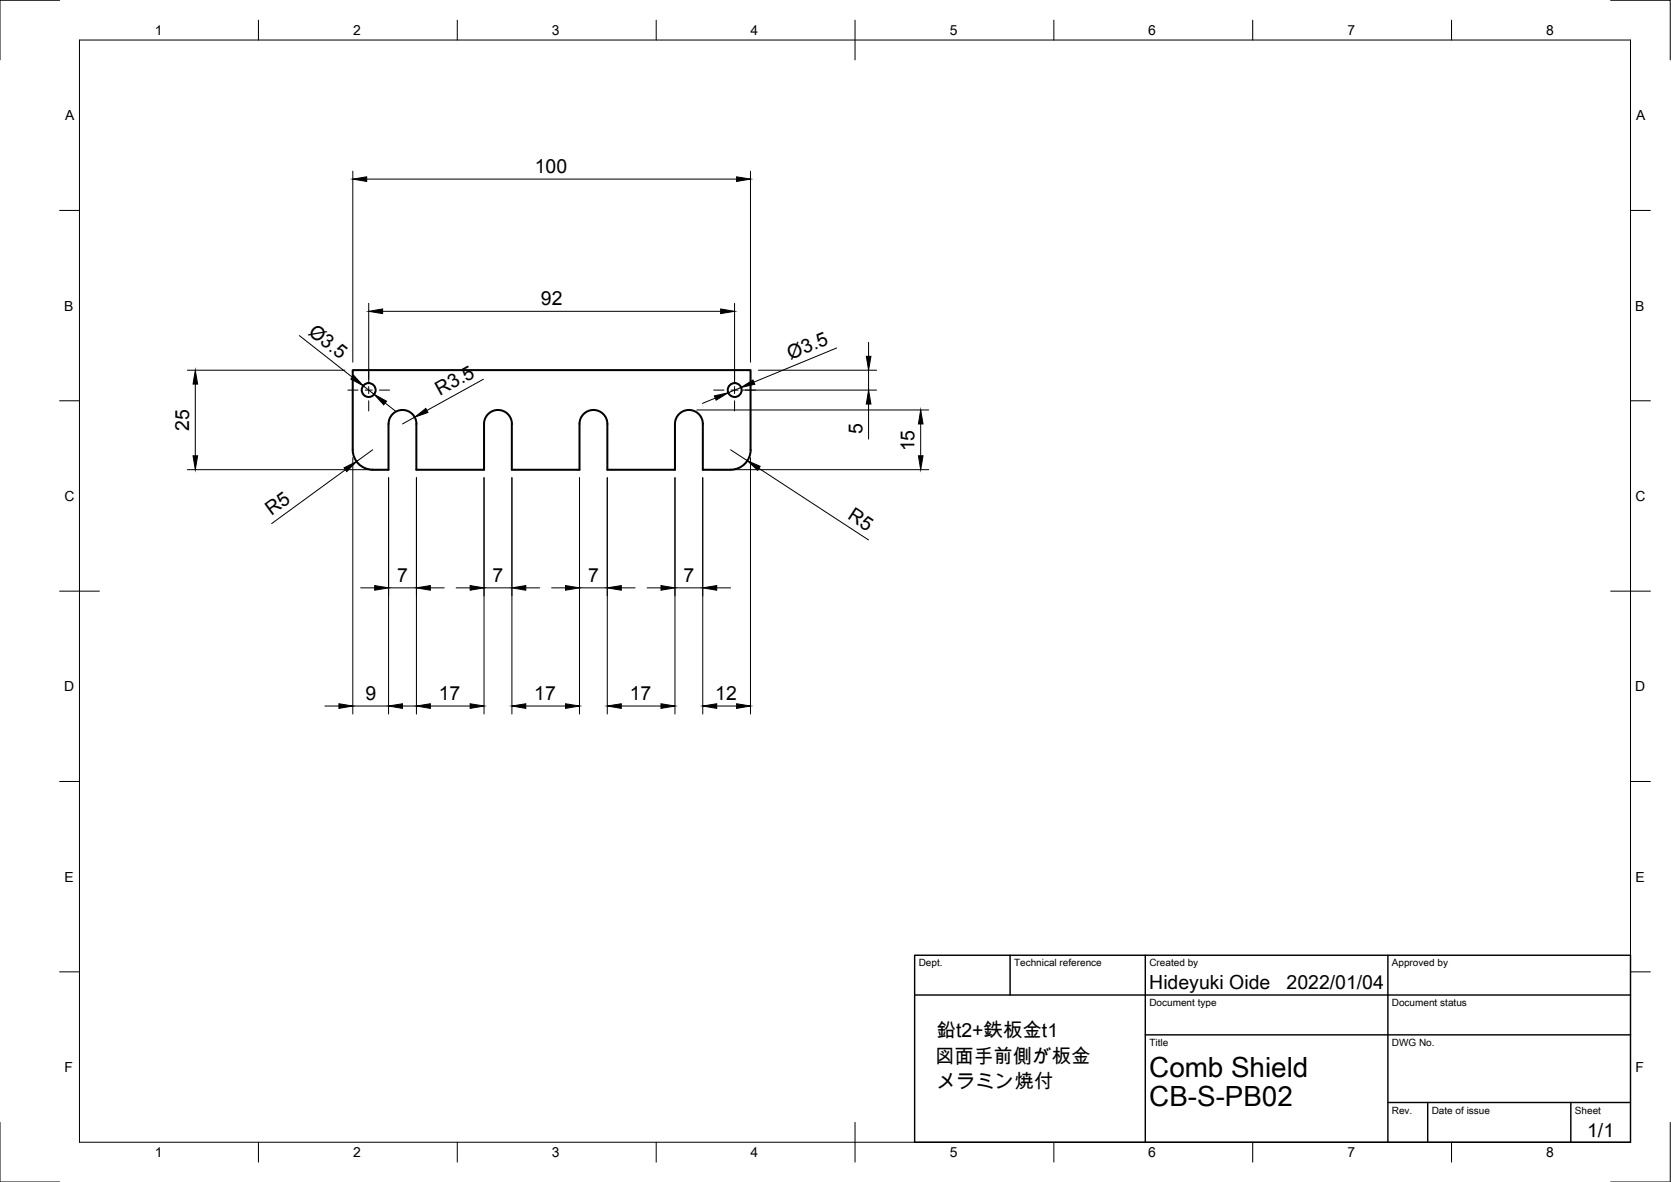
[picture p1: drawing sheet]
<svg xmlns="http://www.w3.org/2000/svg" width="420mm" height="297mm" viewBox="0 0 420 297" stroke-linecap="round" stroke-linejoin="round" font-family="sans-serif">
<g fill="none" stroke="#000" stroke-width=".51">
<path d="M104.7 106.5a3.5 3.5 0 0 0-3.5-3.5 3.5 3.5 0 0 0-3.5 3.5v11.6h-4M128.7 106.5v11.6h17v-11.6a3.5 3.5 0 0 1 3.5-3.5 3.5 3.5 0 0 1 3.5 3.5v11.6h17v-11.6a3.5 3.5 0 0 1 3.5-3.5 3.5 3.5 0 0 1 3.5 3.5v11.6h7a5 5 0 0 0 5-5.1M128.7 106.5a3.5 3.5 0 0 0-3.5-3.5 3.5 3.5 0 0 0-3.5 3.5v11.6h-17v-11.6M188.7 113v-20h-100v20a5 5 0 0 0 5 5"/>
<circle cx="92.7" cy="98" r="1.75"/>
<circle cx="184.7" cy="98" r="1.75"/>
</g>
<!-- layer: Border -->
<g fill="none" stroke="#000" stroke-width=".25">
<path d="M15 .1h-15v15M20 10.1h390v276.9h-390zM65 5.1v5M115 5.1v5M165 5.1v5M215 5.1v10M265 5.1v5M315 5.1v5M365 5.1v5M405 .1h15v15M15 52.9h5M410 52.9h5"/>
<path d="M15 100.7h5M410 100.7h5M15 148.6h10M405 148.6h10M15 196.4h5M410 196.4h5M15 244.2h5M410 244.2h5M0 282.1v14.9h15M65 287v5M115 287v5M165 287v5"/>
<path d="M215 282.1v9.9M265 287v5M315 287v5M365 287v5M420 282.1v14.9h-15"/>
</g>
<!-- layer: TitleBlock -->
<path d="M230 250h180M230 240.1h180v46.9h-180zM254 240.1v9.9M288 240.1v46.9M349 240.1v46.9M288 260.1h122M349 277.1h61M359 277.1v9.9M395 277.1v9.9" fill="none" stroke="#000" stroke-width=".36"/>
<!-- layer: Dimensions -->
<g fill="none" stroke="#000" stroke-width=".25">
<path d="M88.7 43v48M92.2 45h93M188.7 43v48M92.7 76.2v19.8M96.2 78.2h85M184.7 76.2v19.8M47.1 93h39.6M49.1 96.5v18M75.3 84.3l13.3 10.5M91.3 97l2.8 2.1M121.6 95.3l-14.3 7.9M186.3 97.4l-3.2 1.3"/>
<path d="M186.7 98h33.7M190.7 93h29.7M210.4 87.4l-20.9 8.6M218.4 86v3.5M218.4 93v5M47.1 118h48.6M86.8 118.1l-18.5 13.5M88.7 115v64.4M93.7 113l-4 3M96.8 101.3l2.8 2.1M104.3 104.8l-3.1 1.7M175.2 103h58.3"/>
<path d="M178.7 118h54.8M179.9 100l-3.3 1.4M183.7 113l4.2 2.8M188.7 115v64.4M190.8 117.7l27.6 18M218.4 101.5v8.8M231.5 106.5v8M97.7 120v59.4M104.7 120v59.4M121.7 120v59.4M128.7 120v59.4M145.7 120v59.4"/>
<path d="M152.7 120v59.4M169.7 120v59.4M176.7 120v59.4M90.7 147.7h3.5M97.7 147.7h7M108.2 147.7h3.5M114.7 147.7h3.5M121.7 147.7h7M132.2 147.7h3.5M138.7 147.7h3.5M145.7 147.7h7M156.2 147.7h3.5"/>
<path d="M162.7 147.7h3.5M169.7 147.7h7M180.2 147.7h3.5M81.7 177.4h3.5M88.7 177.4h9M101.2 177.4h3.5M108.2 177.4h10M132.2 177.4h10M156.2 177.4h10M180.2 177.4h5"/>
</g>
<g fill="#000" stroke="#000" stroke-width=".25">
<path d="M88.7 45l3.5-.6v1.2zM185.2 44.4l3.5 .6-3.5 .6zM92.7 78.2l3.5-.6v1.2zM181.2 77.6l3.5 .6-3.5 .6zM49.1 93l.6 3.5h-1.2zM88.9 94.3l2.4 2.7-3.1-1.7zM179.6 99.5l3.5-.8-3 1.9zM186.3 97.4l3-1.9 .5 1.1zM217.8 89.5h1.2l-.6 3.5zM48.5 114.5h1.2l-.6 3.5zM86.5 117.6l3.2-1.6-2.5 2.5zM94.1 99.1l3.1 1.7-.7 .9z"/>
<path d="M104.3 104.8l2.8-2.2 .5 1.1zM187.9 115.8l3.2 1.4-.6 1zM218.4 98l.6 3.5h-1.2zM231.5 103l.6 3.5h-1.2zM230.9 114.5h1.2l-.6 3.5zM94.2 147.2l3.5 .5-3.5 .6zM104.7 147.7l3.5-.5v1.1zM118.2 147.2l3.5 .5-3.5 .6zM128.7 147.7l3.5-.5v1.1zM142.2 147.2l3.5 .5-3.5 .6zM152.7 147.7l3.5-.5v1.1zM166.2 147.2l3.5 .5-3.5 .6z"/>
<path d="M176.7 147.7l3.5-.5v1.1zM85.2 176.9l3.5 .5-3.5 .6zM97.7 177.4l3.5-.5v1.1zM104.7 177.4l3.5-.5v1.1zM118.2 176.9l3.5 .5-3.5 .6zM128.7 177.4l3.5-.5v1.1zM142.2 176.9l3.5 .5-3.5 .6zM152.7 177.4l3.5-.5v1.1zM166.2 176.9l3.5 .5-3.5 .6zM176.7 177.4l3.5-.5v1.1zM185.2 176.9l3.5 .5-3.5 .6z"/>
</g>
<!-- layer: Center Lines -->
<path d="M87.5 98h2.5M91.8 98h1.8M92.7 92.8v2.6M92.7 97.1v1.8M95.4 98h2.6M179.5 98h2.5M183.8 98h1.8M184.7 92.8v2.6M184.7 97.1v1.8M187.4 98h2.5M92.7 100.7v2.6M184.7 100.7v2.6" fill="none" stroke="#000" stroke-width=".25"/>
<g font-size="7">
<text x="289" y="270.6">Comb Shield</text>
<text x="289" y="278.1">CB-S-PB02</text>
</g>
<g font-size="4.9">
<text x="134.5" y="43.4">100</text>
<text x="136" y="76.7">92</text>
<text x="77.3" y="83.8" transform="rotate(38 77.3 83.8)">Ø3.5</text>
<text x="198.8" y="90.5" transform="rotate(-22 198.8 90.5)">Ø3.5</text>
<text x="110.6" y="99.6" transform="rotate(-29 110.6 99.6)">R3.5</text>
<text x="47.6" y="108.2" transform="rotate(-90 47.6 108.2)">25</text>
<text x="216.9" y="109.1" transform="rotate(-90 216.9 109.1)">5</text>
<text x="229.9" y="113.4" transform="rotate(-90 229.9 113.4)">15</text>
<text x="68.3" y="129.7" transform="rotate(-36 68.3 129.7)">R5</text>
<text x="212.9" y="130.2" transform="rotate(33 212.9 130.2)">R5</text>
<text x="99.8" y="146.2">7</text>
<text x="123.8" y="146.2">7</text>
<text x="147.8" y="146.2">7</text>
<text x="171.8" y="146.2">7</text>
<text x="91.9" y="175.9">9</text>
<text x="110.3" y="175.9">17</text>
<text x="134.3" y="175.9">17</text>
<text x="158.3" y="175.9">17</text>
<text x="179.9" y="175.9">12</text>
<text x="289" y="248.5">Hideyuki Oide</text>
<text x="323.5" y="248.5">2022/01/04</text>
<text x="235.5" y="260.5">鉛t2+鉄板金t1</text>
<text x="235.1" y="267">図面手前側が板金</text>
<text x="235.5" y="273.5">メラミン焼付</text>
<text x="399.1" y="285.7">1/1</text>
</g>
<g font-size="3.5">
<text x="39" y="8.8">1</text>
<text x="88.8" y="8.8">2</text>
<text x="138.8" y="8.8">3</text>
<text x="188.7" y="8.8">4</text>
<text x="238.8" y="8.8">5</text>
<text x="288.7" y="8.8">6</text>
<text x="338.8" y="8.8">7</text>
<text x="388.8" y="8.8">8</text>
<text x="16.4" y="30.2">A</text>
<text x="411.4" y="30.2">A</text>
<text x="16.2" y="78">B</text>
<text x="411.2" y="78">B</text>
<text x="16.2" y="125.9">C</text>
<text x="411.2" y="125.9">C</text>
<text x="16.2" y="173.7">D</text>
<text x="411.2" y="173.7">D</text>
<text x="16.2" y="221.6">E</text>
<text x="411.2" y="221.6">E</text>
<text x="16.2" y="269.4">F</text>
<text x="411.2" y="269.4">F</text>
<text x="39" y="290.8">1</text>
<text x="88.8" y="290.8">2</text>
<text x="138.8" y="290.8">3</text>
<text x="188.7" y="290.8">4</text>
<text x="238.8" y="290.8">5</text>
<text x="288.7" y="290.8">6</text>
<text x="338.8" y="290.8">7</text>
<text x="388.8" y="290.8">8</text>
</g>
<g font-size="2.5">
<text x="231" y="242.9">Dept.</text>
<text x="255" y="242.9">Technical reference</text>
<text x="289" y="242.9">Created by</text>
<text x="350" y="242.9">Approved by</text>
<text x="289" y="252.8">Document type</text>
<text x="350" y="252.8">Document status</text>
<text x="289" y="262.9">Title</text>
<text x="350" y="262.9">DWG No.</text>
<text x="350" y="279.9">Rev.</text>
<text x="360" y="279.9">Date of issue</text>
<text x="396" y="279.9">Sheet</text>
</g>
</svg>
